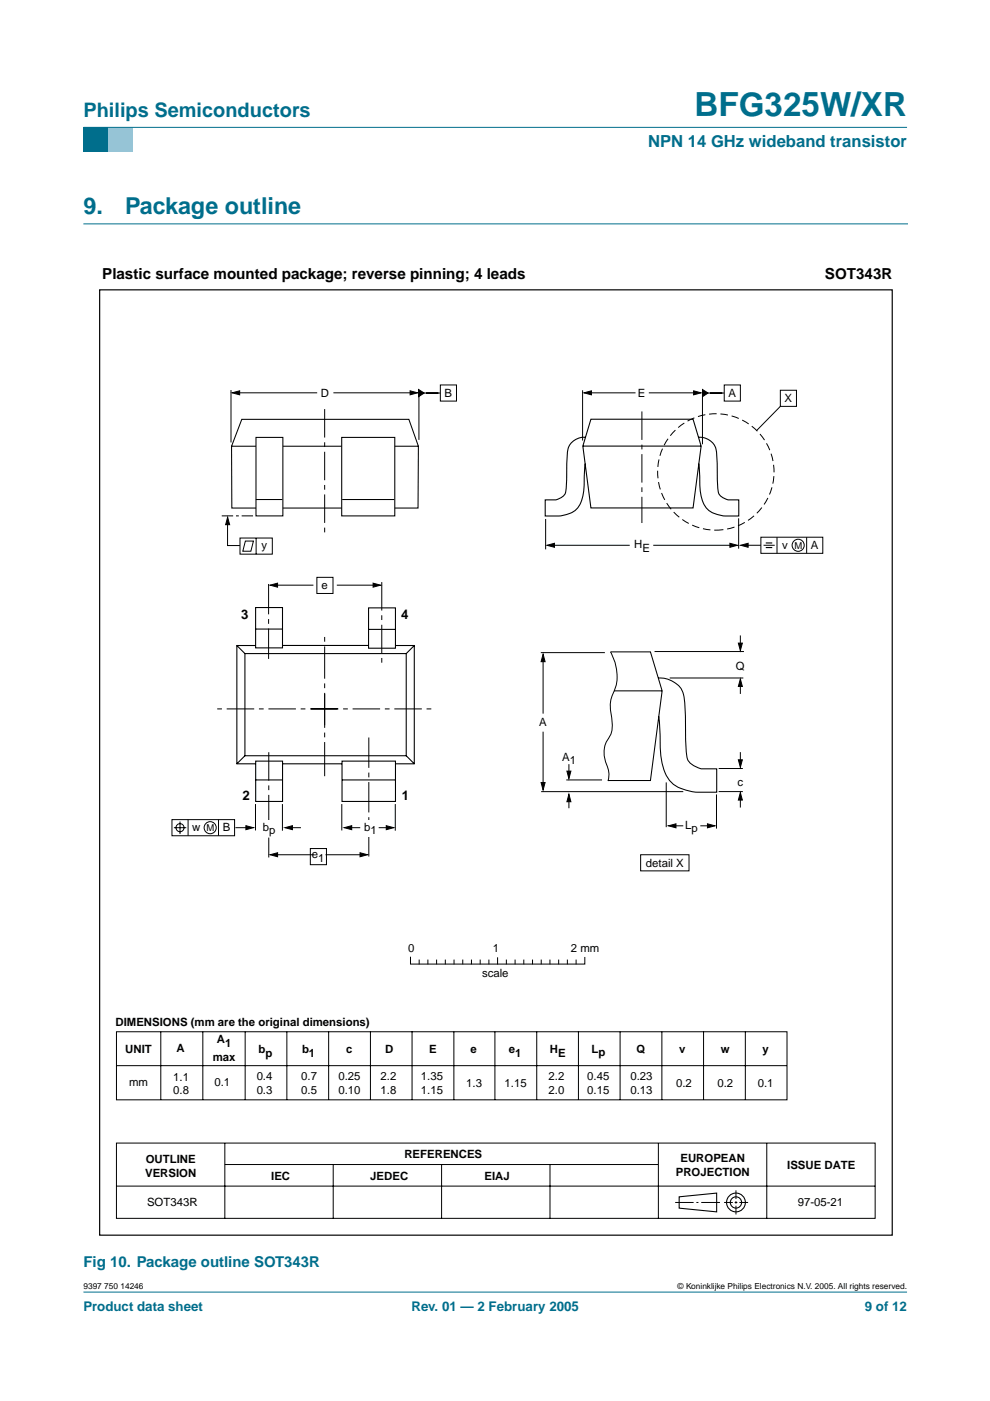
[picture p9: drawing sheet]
<svg xmlns="http://www.w3.org/2000/svg" width="210mm" height="297mm" viewBox="0 0 210 297" stroke-linecap="round" stroke-linejoin="round" font-family="sans-serif">
<path d="M17.7 273.9h174.6z" fill="#006e8c" stroke="#006e8c" stroke-width=".21"/>
<path d="M17.7 27h5.3v5.3h-5.3z" fill-rule="evenodd" fill="#006e8c"/>
<path d="M23 27h5.3v5.3h-5.3z" fill-rule="evenodd" fill="#96c4d6"/>
<path d="M17.7 27h174.6z" fill="#006e8c" stroke="#006e8c" stroke-width=".21"/>
<path d="M17.7 47.5h174.7" fill="none" stroke="#006e8c" stroke-width=".21"/>
<g fill="none" stroke="#000" stroke-width=".21">
<path d="M49 82.7v11.1M50.2 83.3h17M70.7 83.3h17M88.8 82.8v10.5M89.3 83.3h4M93.4 81.6h3.4v3.4h-3.4zM123.5 82.7v10.7M124.5 83.3h10.2M137.6 83.3h10.2M148.9 83.2v11M149.5 83.3h4M153.6 81.6h3.4v3.4h-3.4z"/>
<path d="M115.7 110v6.5M116.8 115.6h16.7M138.5 115.6h16.8M157.9 115.6h3.4M161.3 113.9h13.2v3.4h-13.2zM161.9 115.6h2.4M164.7 113.9v3.4M171 113.9v3.4M114.7 138.4h13.5M115.1 140v11.3M138.8 138.1h18.9M157 134.7v2.4"/>
<path d="M115.1 155.1v11.4M142 143.7h15.6M157 144.7v2.4M157 159.5v2.4M54.2 170.5v5.6M59.9 170.5v5.6M61.3 175.5h2.5M114.7 167.8h30.2M120.1 165.4h7.5M120.6 162v2.6M120.6 169.4v2M141.3 165.9v9.5"/>
<path d="M142.6 175.1h2.3M148.5 175.1h2M151.9 168.4v7.3M152.4 162.9h5.1M152.4 167.8h5.1M157 168.8v2.4M58.1 181.2h8.4M69 181.2h8.1M135.8 181.2h10.3v3.4h-10.3zM24.7 242.4h160.9v15.9h-160.9zM24.7 251.5h160.9M47.7 242.4v15.9"/>
<path d="M47.7 246.9h91.8M70.6 246.9v11.4M93.6 246.9v11.4M116.6 246.9v11.4M139.6 242.4v15.9M143.2 254.9h3.9M147.6 254.9h.5M148.7 254.9h3.9M153.5 254.9h1.9M155.8 254.9h.5M156 252.4v1.8M156 254.7v.5"/>
<path d="M156 255.6v1.9M156.8 254.9h1.8M162.6 242.4v15.9"/>
<circle cx="169.2" cy="115.6" r="1.28"/>
</g>
<g fill="none" stroke="#000" stroke-width=".23">
<path d="M144 253.7l7.9-.7v3.9l-7.9-.7z"/>
<circle cx="156" cy="254.9" r="1.99"/>
<circle cx="156" cy="254.9" r="1.2"/>
</g>
<g fill="#000" stroke="#000" stroke-width=".21">
<path d="M49.2 83.3l1.6-.4v.8zM87 82.9l1.5 .4-1.5 .4zM88.8 82.6l1.1 .7-1.1 .8zM123.8 83.3l1.6-.4v.8zM147.1 82.9l1.6 .4-1.6 .4zM148.9 82.6l1.2 .7-1.2 .8zM116 115.6l1.6-.4v.8zM154.8 115.2l1.5 .4-1.5 .4zM157 115.6l1.6-.4v.8zM156.5 136.4h.9l-.4 1.5zM115.1 138.7l.5 1.6h-.9zM157 144l.4 1.5h-.9z"/>
<path d="M60.4 175.5l1.6-.4v.8zM114.7 165.9h.9l-.5 1.6zM120.6 168.4l.4 1.6h-.8zM120.2 163.5h.8l-.4 1.6zM141.7 175.1l1.6-.4v.8zM150 174.7l1.6 .4-1.6 .4zM157 168l.4 1.6h-.9zM156.5 161.1h.9l-.4 1.6zM57.3 181.2l1.6-.4v.8zM76.3 180.8l1.6 .4-1.6 .4z"/>
</g>
<path d="M65.9 150.3h26.3M71.6 150.3h-26" fill="none" stroke="#000" stroke-width=".21" stroke-dasharray="5.8 1 1 1" stroke-linecap="butt"/>
<path d="M68.8 153.7v-19" fill="none" stroke="#000" stroke-width=".21" stroke-dasharray="6.8 1 1 1" stroke-linecap="butt"/>
<path d="M68.8 147.1v17.8" fill="none" stroke="#000" stroke-width=".21" stroke-dasharray="7.2 1 1 1" stroke-linecap="butt"/>
<path d="M162.4 115.1h1.3M162.4 116.1h1.3" fill="none" stroke="#000" stroke-width=".24"/>
<path d="M21.1 61.5h168.1v200.4h-168.1z" fill="none" stroke="#000" stroke-width=".25"/>
<path d="M49.1 94.6h39.6M51.3 88.9h35.4l2 5.7-.1 13.1h-39.4l-.1-13.1z" fill="none" stroke="#000" stroke-width=".22"/>
<path d="M72.4 92.7h11.3v16.7h-11.3z" fill="#fff" stroke="#000" stroke-width=".22"/>
<path d="M72.5 105.9h11.1" fill="none" stroke="#000" stroke-width=".22"/>
<path d="M54.3 92.7h5.7v16.7h-5.7z" fill="#fff" stroke="#000" stroke-width=".22"/>
<path d="M54.2 105.9h5.7M129.4 138.2h8.5l2.5 8.3-2.5 19h-9M130.2 146.5h10.2M139.6 143.8a5.1 5.1 0 0 1 5.6 5.3l.1 5.2a29.7 29.7 0 0 0 .5 6.6 4.1 4.1 0 0 0 2.9 2.1h3.3v5h-4.2a9.4 9.4 0 0 1-5.7-2.3 13.6 13.6 0 0 1-2.1-9l-.3-4.8" fill="none" stroke="#000" stroke-width=".22"/>
<g fill="none" stroke="#000" stroke-width=".21">
<path d="M165.5 82.7h3.4v3.5h-3.4zM165.5 86.2l-5.1 5.1M156.6 109.9v6.4M129.4 138.2a9.7 9.7 0 0 1 .3 9.6 6.4 6.4 0 0 0-.2 3.4 7.9 7.9 0 0 1-.1 4.8 5.9 5.9 0 0 0-.6 6.5 4.4 4.4 0 0 1 .1 3.1M36.5 173.8h13.2v3.4h-13.2zM36.9 175.5h2.6M38.2 174.2v2.6M39.9 173.8v3.4M46.3 173.8v3.4M49.9 175.5h2.9M72.5 170.5v5.6M73.9 175.5h2.5"/>
<path d="M80.3 175.5h2.3M83.8 170.5v5.6M87 202.9v1.5h37v-1.4M88.9 203.6v.8M90.7 203.6v.8M92.6 203.6v.8M94.4 203.6v.8M96.3 203.6v.8M98.1 203.6v.8M100 203.6v.8M101.8 203.6v.8M103.7 203.6v.8"/>
<path d="M105.5 203.1v1.3M107.4 203.6v.8M109.2 203.6v.8M111.1 203.6v.8M112.9 203.6v.8M114.8 203.6v.8M116.6 203.6v.8M118.5 203.6v.8M120.3 203.6v.8M122.1 203.6v.8"/>
<circle cx="38.2" cy="175.5" r=".86"/>
<circle cx="44.6" cy="175.5" r="1.28"/>
</g>
<circle cx="151.8" cy="100.1" r="12.3" fill="none" stroke="#000" stroke-width=".21" stroke-dasharray="1.6 .8" stroke-linecap="butt"/>
<path d="M68.8 86.7v26.9M136.1 87.2v23.7M57 159.5v22.3" fill="none" stroke="#000" stroke-width=".21" stroke-dasharray="6 1 1 1" stroke-linecap="butt"/>
<path d="M52.1 175.1l1.6 .4-1.6 .4zM73 175.5l1.6-.4v.8zM81.9 175.1l1.6 .4-1.6 .4z" fill="#000" stroke="#000" stroke-width=".21"/>
<g fill="none" stroke="#000" stroke-width=".23">
<path d="M123.6 94.6h25.1M124.1 92.7a3.6 3.6 0 0 0-3.9 3.9v3.4a12.6 12.6 0 0 1-.5 4.9 3.6 3.6 0 0 1-1.8 1.1h-2.3v3.4h2.8a4.9 4.9 0 0 0 5.1-3.9 28.5 28.5 0 0 0 .5-6.1l.1-1.1M125.3 88.9h21.6l1.8 5.7-1.8 13.1h-21.6l-1.7-13.1zM148.1 92.7a3.6 3.6 0 0 1 3.9 3.9l.1 3.4a12.6 12.6 0 0 0 .4 4.9 3.6 3.6 0 0 0 1.9 1.1h2.2v3.4h-2.8a4.9 4.9 0 0 1-5.1-3.9 28.4 28.4 0 0 1-.4-6.1l-.1-1.1M50.2 136.9l1.7 1.7M51.9 138.6h34.2v21.6h-34.2zM54.1 136.9h-3.9v25h4M54.2 128.8h5.7v8.6h-5.7zM54.2 133.4h5.7M59.9 136.9h18.2M78.1 128.9h5.7v8.5h-5.7zM78.1 133.4h5.7"/>
<path d="M83.8 136.9h4v25h-4M87.8 136.9l-1.7 1.7M51.9 160.2l-1.7 1.7M54.2 161.4h5.7v8.5h-5.7zM54.2 165.4h5.7M59.9 161.9h12.6M72.5 161.4h11.3v8.5h-11.3zM72.5 165.4h11.3M86.1 160.2l1.7 1.7"/>
</g>
<path d="M56.5 174h1.1v3.4h-1.1z" fill="#fff"/>
<g fill="none" stroke="#000" stroke-width=".21">
<path d="M48.2 110.2v5.5h2.7M50.9 114.1h6.8v3.4h-6.8zM52 114.7h1.7l-.5 2.2h-1.7zM54.3 114.1v3.4M58.1 124.1h8.4M67.2 122.4h3.4v3.4h-3.4zM71.4 124.1h8.5M65.8 179.9h3.4v3.4h-3.4zM24.7 218.8h142.2v14.4h-142.2zM34.1 218.8v14.4M43 218.8v14.4M52 218.8v14.4"/>
<path d="M60.8 218.8v14.4M69.7 218.8v14.4M78.5 218.8v14.4M87.4 218.7v14.5M96.2 218.8v14.4M104.9 218.8v14.4M113.8 218.8v14.4M122.6 218.8v14.4M131.5 218.8v14.4M140.3 218.8v14.4M149.2 218.8v14.4M158 218.8v14.4"/>
<path d="M24.7 225.9h142.2"/>
</g>
<path d="M48.3 109.7l.4 1.5h-.9zM57.3 124.1l1.5-.5v.9zM79.1 123.6l1.6 .5-1.6 .4z" fill="#000" stroke="#000" stroke-width=".21"/>
<path d="M56.9 123.8v16.7M78.2 156.4v25.2" fill="none" stroke="#000" stroke-width=".21" stroke-dasharray="6.4 1 1 1" stroke-linecap="butt"/>
<path d="M80.9 123.4v17.4" fill="none" stroke="#000" stroke-width=".21" stroke-dasharray="6 1 1 1" stroke-linecap="butt"/>
<path d="M53.7 109.4h-6.8" fill="none" stroke="#000" stroke-width=".21" stroke-dasharray="2.4 .6 .6 .6" stroke-linecap="butt"/>
<path d="M77.7 174h1.1v3.4h-1.1z" fill="#fff"/>
<text font-size="7.1" fill="#006e8c" x="147.2" y="24.7">BFG325W/XR</text>
<g font-size="4.9" fill="#006e8c">
<text x="17.7" y="45.5">9.</text>
<text x="26.5" y="45.5">Package outline</text>
</g>
<text font-size="4.2" fill="#006e8c" x="17.7" y="24.9">Philips Semiconductors</text>
<text font-size="3.5" fill="#006e8c" x="137.4" y="31.1">NPN 14 GHz wideband transistor</text>
<g font-size="3.2">
<text x="21.7" y="59.1">Plastic surface mounted package; reverse pinning; 4 leads</text>
<text x="174.9" y="59.1">SOT343R</text>
</g>
<text font-size="3.2" fill="#006e8c" x="17.7" y="268.7">Fig 10. Package outline SOT343R</text>
<g font-size="2.8">
<text x="51.2" y="131.2">3</text>
<text x="85" y="131.2">4</text>
<text x="51.4" y="169.5">2</text>
<text x="85.2" y="169.5">1</text>
</g>
<g font-size="2.8" fill="#006e8c">
<text x="17.7" y="278">Product data sheet</text>
<text x="87.2" y="278">Rev. 01 — 2 February 2005</text>
<text x="183.4" y="278">9 of 12</text>
</g>
<g font-size="2.4">
<text x="68" y="84.1">D</text>
<text x="94.3" y="84.2">B</text>
<text x="135.3" y="84.2">E</text>
<text x="154.5" y="84.2">A</text>
<text x="166.3" y="85.3">X</text>
<text x="55.5" y="116.4">y</text>
<text x="134.5" y="116.2">H</text>
<text x="136.2" y="117">E</text>
<text x="165.8" y="116.3">v</text>
<text x="171.9" y="116.5">A</text>
<text x="68.2" y="124.8">e</text>
<text x="156" y="142.1">Q</text>
<text x="114.3" y="154">A</text>
<text x="119.2" y="161.4">A</text>
<text x="120.8" y="162">1</text>
<text x="156.3" y="166.6">c</text>
<text x="40.7" y="176.2">w</text>
<text x="47.2" y="176.2">B</text>
<text x="55.7" y="176.2">b</text>
<text x="57.1" y="176.8">p</text>
<text x="77.2" y="176.2">b</text>
<text x="78.6" y="176.8">1</text>
<text x="145.3" y="175.8">Lp</text>
<text x="66.1" y="182">e</text>
<text x="67.5" y="182.8">1</text>
<text x="137" y="183.8">detail X</text>
<text x="86.6" y="201.9">0</text>
<text x="104.5" y="201.9">1</text>
<text x="121.1" y="201.9">2 mm</text>
<text x="102.2" y="207.2">scale</text>
<text x="24.5" y="217.6">DIMENSIONS (mm are the original dimensions)</text>
<text x="46" y="221.2">A</text>
<text x="26.6" y="223.3">UNIT</text>
<text x="37.4" y="223">A</text>
<text x="45.1" y="225">max</text>
<text x="47.7" y="222">1</text>
<text x="54.8" y="223.3">b</text>
<text x="56.3" y="224.1">p</text>
<text x="64" y="223.3">b</text>
<text x="65.5" y="224.1">1</text>
<text x="73.4" y="223.3">c</text>
<text x="81.7" y="223.3">D</text>
<text x="91" y="223.3">E</text>
<text x="99.8" y="223.3">e</text>
<text x="107.9" y="223.3">e</text>
<text x="109.2" y="224.1">1</text>
<text x="116.6" y="223.3">H</text>
<text x="118.3" y="224.1">E</text>
<text x="125.4" y="223.3">L</text>
<text x="126.9" y="223.9">p</text>
<text x="134.9" y="223.3">Q</text>
<text x="144" y="223.3">v</text>
<text x="152.9" y="223.3">w</text>
<text x="161.7" y="223.3">y</text>
<text x="27.4" y="230.2">mm</text>
<text x="36.7" y="229.1">1.1</text>
<text x="36.7" y="232">0.8</text>
<text x="45.5" y="230.3">0.1</text>
<text x="54.4" y="229">0.4</text>
<text x="54.4" y="231.9">0.3</text>
<text x="63.9" y="229.1">0.7</text>
<text x="63.9" y="232">0.5</text>
<text x="71.7" y="229.1">0.25</text>
<text x="71.7" y="232">0.10</text>
<text x="80.7" y="229.1">2.2</text>
<text x="80.7" y="232">1.8</text>
<text x="89.3" y="229.1">1.35</text>
<text x="89.3" y="232">1.15</text>
<text x="98.9" y="230.5">1.3</text>
<text x="107" y="230.4">1.15</text>
<text x="116.3" y="229.1">2.2</text>
<text x="116.3" y="232">2.0</text>
<text x="124.5" y="229.1">0.45</text>
<text x="124.5" y="232">0.15</text>
<text x="133.6" y="229.1">0.23</text>
<text x="133.6" y="232">0.13</text>
<text x="143.3" y="230.4">0.2</text>
<text x="152.1" y="230.4">0.2</text>
<text x="160.7" y="230.4">0.1</text>
<text x="85.8" y="245.6">REFERENCES</text>
<text x="30.8" y="249.5">VERSION</text>
<text x="30.9" y="246.6">OUTLINE</text>
<text x="57.5" y="250.2">IEC</text>
<text x="78.5" y="250.2">JEDEC</text>
<text x="102.7" y="250.2">EIAJ</text>
<text x="143.3" y="249.2">PROJECTION</text>
<text x="144.3" y="246.3">EUROPEAN</text>
<text x="166.9" y="247.8">ISSUE DATE</text>
<text x="31.2" y="255.8">SOT343R</text>
<text x="169.1" y="255.7">97-05-21</text>
</g>
<g font-size="2">
<text x="168.4" y="116.3">M</text>
<text x="43.8" y="176.2">M</text>
</g>
<g font-size="1.8">
<text x="17.7" y="273.4">9397 750 14246</text>
<text x="143.7" y="273.4">© Koninklijke Philips Electronics N.V. 2005. All rights reserved.</text>
</g>
</svg>
